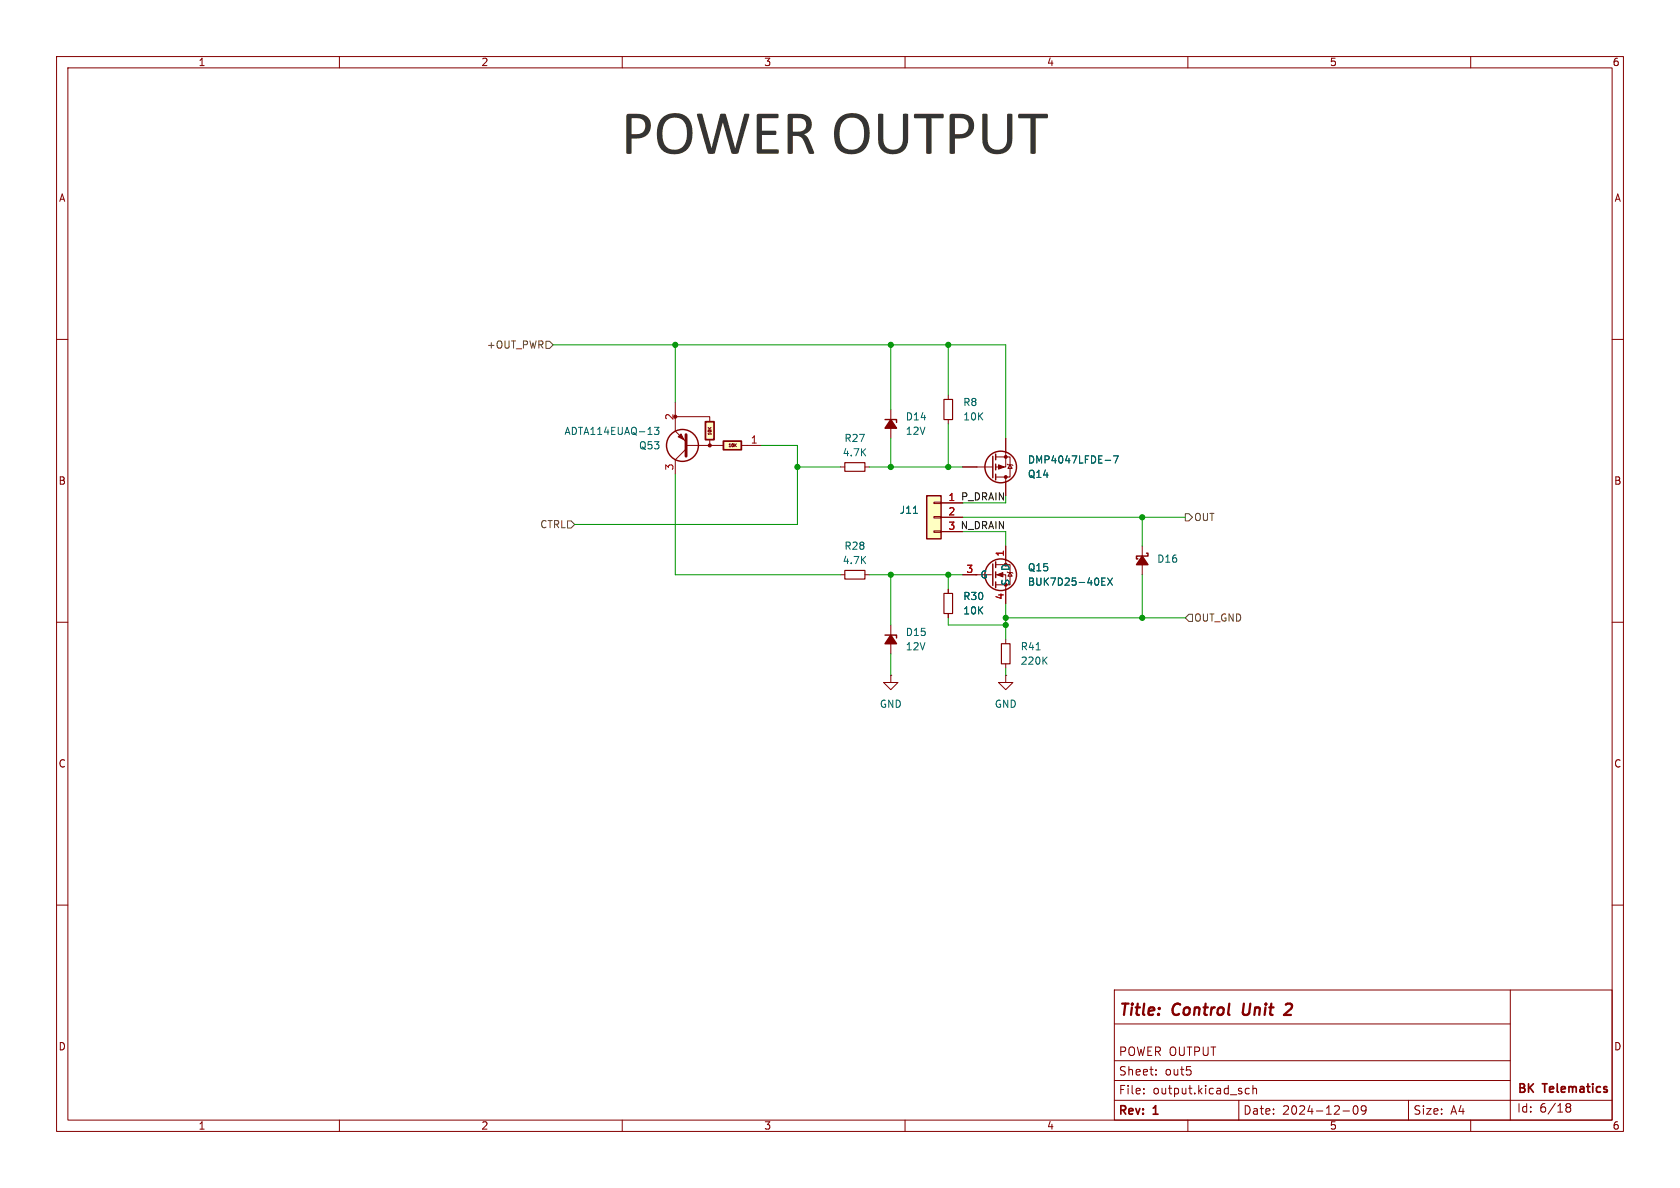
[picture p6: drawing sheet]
<svg xmlns="http://www.w3.org/2000/svg" width="297mm" height="210mm" viewBox="0 0 297 210" stroke-linecap="round" stroke-linejoin="round" font-family="sans-serif">
<g fill="none" stroke="#840000" stroke-width=".18">
<path d="M10 10h277v190h-277zM12 12h273v186h-273zM60 10v2M110 10v2M160 10v2M210 10v2M260 10v2M10 60h2M167.6 69.9v.7M167.6 74.2v.7M285 60h2M148.6 82.6h.8"/>
<path d="M152.9 82.6h.8M176 99.8h2.6v3.6h-2.6M177.8 96.5v3.3M10 110h2M170.2 101.6h5.1M176 101.6h1.8v5.1M178.6 101.2l.3 .7h-.7zM285 110h2M10 160h2M197 175h88v23h-88zM267 175v23M285 160h2"/>
<path d="M60 198v2M110 198v2M160 198v2M197 194.5h88M197 191h70M197 187.5h70M197 181h70M202.2 193.2v.2M202.2 192.4v.2M204.4 189.9v.1M204.4 189.1v.2M210 198v2"/>
<path d="M219 194.5v3.5M220.9 192.4h-.5l-.3 .3v.4l.2 .2h.6M221.5 192.5l.2-.1h.4v1M221.5 191.9v1.5M237.4 196.4h1.2M239.4 195.6l.2-.1a.81 .81 0 0 1 .6 .6 .81 .81 0 0 1-.3 .8l-.2 .1a.81 .81 0 0 1-.3-1.4zM241.5 196.1l-.3 .3h-.3l-.3-.3 .2-.6h.4l.2 .1a.99 .99 0 0 1-.3 1.4h-.3M249 194.5v3.5M260 198v2M276.8 195.5l.3 .2M276.8 195.4l.3-.3 .4 .1 .2 .3-.3 .2M277.1 195.7h.3"/>
<path d="M277.1 195.7l-.3 .3M277.4 195.7l.3 .3-.2 .5-.4 .1-.3-.3"/>
</g>
<path d="M219.9 177.4l-.2 1.6 .3 .4M228.1 177.4h-.5l-.3 .2M228.3 178.3l-1.3 1.1h1.2" fill="none" stroke="#840000" stroke-width=".4"/>
<path d="M166.9 70.6h1.5v3.6h-1.5zM149.4 81.8h3.5v1.5h-3.5z" fill="none" stroke="#840000" stroke-width=".2"/>
<g fill="none" stroke="#840000" stroke-width=".25">
<path d="M175.5 99.7v3.8M176 99.3v1M176 101.1v1M176 102.9v1"/>
<circle cx="176.9" cy="101.6" r="2.79"/>
</g>
<path d="M176.3 101.6l1-.4v.8z" fill="#840000" stroke="#840000" stroke-width=".18"/>
<path d="M194.8 102.8h.4M194.8 103.4h.6M194.8 102.2h.6M195.8 102.2l.9 1.2M196.7 102.2l-.9 1.2" fill="none" stroke="#006464" stroke-width=".18"/>
<g fill="#ffffc2">
<path d="M127.9 78h3.2v1.5h-3.2z"/>
<path d="M124.7 74.5h1.5v3.2h-1.5z"/>
</g>
<g fill="#840000" stroke="#840000" stroke-width=".18">
<path d="M120.4 76.7l.5 1-1-.5z"/>
<circle cx="125.5" cy="78.7" r=".27"/>
</g>
<g fill="none" stroke="#840000" stroke-width=".18">
<path d="M119.4 73.7h6.1v.7M119.4 71.1v5.1l1.9 1.9M121.3 79.4l-1.9 1.9v2.5M121.4 78.7h6.4M125.2 75.8h.5M125.2 75.6l.3 .2M125.2 76.1v.2M125.5 77.7v1M125.7 76.7h-.4M125.7 75.6l-.3 .2M129 78.5v.5M129.5 78.5h.1"/>
<path d="M129.9 78.5v.5M130 78.7l.2 .3M130.2 78.5l-.3 .2M131.1 78.7h3.5M157.5 72.4v5.1M201.9 96.5v5.1M148.6 101.6h.8M152.9 101.6h.8M157.5 119.4v1.3h1.2l-1.2 1.2-1.3-1.2h1.3M157.5 119.4h.1M157.5 110.5v5.1M167.6 104.1v.8"/>
<path d="M167.6 108.5v.7M177.8 119.4v1.3h1.3l-1.3 1.2-1.3-1.2h1.3M177.8 119.4h.1"/>
</g>
<path d="M124.7 74.5h1.5v3.2h-1.5zM127.9 78h3.2v1.5h-3.2z" fill="none" stroke="#840000" stroke-width=".3"/>
<path d="M121.3 76.8v3.8" fill="none" stroke="#840000" stroke-width=".51"/>
<g fill="none" stroke="#840000" stroke-width=".25">
<path d="M156.5 74.2h2v.5M202.7 97.8h.2v.5h-2v.5h.3M156.5 112.3h2v.5"/>
<circle cx="120.6" cy="78.7" r="2.82"/>
</g>
<path d="M115.7 75.5h.8l-.4 .5 .3 .1v.6l-.2 .1-.5-.1" fill="none" stroke="#006464" stroke-width=".18"/>
<g fill="#840000" stroke="#840000" stroke-width=".25">
<path d="M157.5 74.2l1 1.5h-2z"/>
<path d="M201.9 98.3l1 1.5h-2z"/>
<path d="M157.5 112.3l1 1.5h-2z"/>
</g>
<path d="M149.4 100.8h3.5v1.6h-3.5zM166.9 104.9h1.5v3.6h-1.5z" fill="none" stroke="#840000" stroke-width=".2"/>
<path d="M163.8 87.6h2.6v7.7h-2.6z" fill="#ffffc2"/>
<g fill="none" stroke="#840000" stroke-width=".25">
<path d="M163.8 87.6h2.6v7.7h-2.6zM175.5 80.6v3.9M176 80.3v1M176 82v1.1M176 83.8v1"/>
<circle cx="176.9" cy="82.5" r="2.79"/>
</g>
<g fill="none" stroke="#840000" stroke-width=".18">
<path d="M177.8 77.5v5.1h-1.8M165.1 88.8h1.3v.2h-1.3zM165.1 91.3h1.3v.3h-1.3zM165.1 93.9h1.3v.2h-1.3zM166.4 88.9h3.8M166.4 91.4h3.8M166.4 94h3.8M170.2 82.6h5.3M176 80.8h2.6v3.5h-2.6M177.8 84.3v3.3M177.8 96.5v2.6M178.1 82l.1 .2h.7l.2 .1"/>
<path d="M178.6 82.2l.3 .6h-.7zM167.6 104.1v.8M167.6 108.5v.7M170.2 101.6h2.5M177.8 104.1v2.6M177.8 113v.8M177.8 117.3v.8"/>
</g>
<path d="M161.5 90.7h.7M195.4 81.4h1M196.8 80.6h.9l-.6 1.3M183.2 114.9h.7M184.6 116.7l.5 .7M185.1 116.1l-.7 .8M194.8 102.8h.4M194.8 103.4h.6M194.8 102.2h.6M195.8 102.2l.9 1.2M196.7 102.2l-.9 1.2" fill="none" stroke="#006464" stroke-width=".18"/>
<g fill="#840000" stroke="#840000" stroke-width=".18">
<path d="M176.5 82.2l1 .4-1 .3z"/>
<circle cx="177.8" cy="84.3" r=".25"/>
<circle cx="177.8" cy="80.8" r=".25"/>
</g>
<path d="M177 113.8h1.6v3.5h-1.6z" fill="none" stroke="#840000" stroke-width=".2"/>
<path d="M96.5 60.3h.7l.6 .7-.6 .6h-.7zM100.3 92.1h.7l.6 .6-.6 .6h-.7zM209.5 90.8h.7l.6 .6-.6 .7h-.7zM210.2 108.6h.6v1.3h-.6l-.7-.7z" fill="none" stroke="#725600" stroke-width=".18"/>
<g fill="none" stroke="#009600" stroke-width=".18">
<path d="M97.8 61h80v16.5M119.4 61v10.1M134.6 78.7h6.4v14h-39.4M157.5 61v11.4M157.5 77.5v5.1M167.6 61v8.9M167.6 74.9v7.7M119.4 83.8v17.8h29.2M141 82.6h7.6M153.7 82.6h16.5M170.2 94h7.6v2.5M170.2 91.4h39.3"/>
<path d="M170.2 88.9h7.6M201.9 91.4v5.1M153.7 101.6h16.5M157.5 101.6v8.9M157.5 115.6v3.8M167.6 101.6v2.5M167.6 109.2v1.3h10.2M177.8 106.7v6.3M177.8 118.1v1.3M177.8 109.2h31.7M201.9 101.6v7.6"/>
</g>
<g fill="#009600" stroke="#009600" stroke-width=".18">
<circle cx="157.5" cy="61" r=".46"/>
<circle cx="119.4" cy="61" r=".46"/>
<circle cx="167.6" cy="61" r=".46"/>
<circle cx="141" cy="82.6" r=".46"/>
<circle cx="167.6" cy="82.6" r=".46"/>
<circle cx="157.5" cy="82.6" r=".46"/>
<circle cx="177.8" cy="110.5" r=".46"/>
<circle cx="177.8" cy="109.2" r=".46"/>
<circle cx="201.9" cy="91.4" r=".46"/>
<circle cx="157.5" cy="101.6" r=".46"/>
<circle cx="167.6" cy="101.6" r=".46"/>
<circle cx="201.9" cy="109.2" r=".46"/>
</g>
<text font-size="11.1" fill="#343434" x="109.8" y="29.5">POWEROUTPUT</text>
<g font-size="2.8" fill="#840000">
<text x="197.7" y="180.1">Title:</text>
<text x="207.3" y="180.1">Control</text>
<text x="220.5" y="180.1">Unit</text>
<text x="228.8" y="180.1">2</text>
</g>
<g font-size="2.1" fill="#840000">
<text x="197.7" y="190.3">Sheet:</text>
<text x="197.7" y="186.9">POWER OUTPUT</text>
<text x="205.9" y="190.3">out5</text>
<text x="197.6" y="197.5">Rev:</text>
<text x="197.7" y="193.7">File:</text>
<text x="203.8" y="193.7">output.kicad_sch</text>
<text x="204" y="197.5">1</text>
<text x="219.7" y="197.3">Date:</text>
<text x="226.7" y="197.3">2024-12-09</text>
<text x="249.8" y="197.3">Size:</text>
<text x="256.4" y="197.3">A4</text>
<text x="268.1" y="196.9">Id:</text>
<text x="268.2" y="193.6">BK</text>
<text x="272.2" y="196.9">6/18</text>
<text x="272.9" y="193.6">Telematics</text>
</g>
<g font-size="1.8" fill="#840000">
<text x="35" y="11.9">1</text>
<text x="85" y="11.9">2</text>
<text x="135" y="11.9">3</text>
<text x="185" y="11.9">4</text>
<text x="235" y="11.9">5</text>
<text x="285" y="11.9">6</text>
<text x="10.3" y="35.9">A</text>
<text x="285.3" y="35.9">A</text>
<text x="10.3" y="85.9">B</text>
<text x="285.3" y="85.9">B</text>
<text x="10.3" y="135.9">C</text>
<text x="285.3" y="135.9">C</text>
<text x="10.3" y="185.9">D</text>
<text x="285.3" y="185.9">D</text>
<text x="35" y="199.9">1</text>
<text x="85" y="199.9">2</text>
<text x="135" y="199.9">3</text>
<text x="185" y="199.9">4</text>
<text x="235" y="199.9">5</text>
<text x="285" y="199.9">6</text>
</g>
<g font-size="1.8" fill="#725600">
<text x="86" y="61.8">+OUT_PWR</text>
<text x="95.4" y="93.6">CTRL</text>
<text x="211" y="92.3">OUT</text>
<text x="211" y="110.1">OUT_GND</text>
</g>
<g font-size="1.8" fill="#006464">
<text x="170.2" y="72">R8</text>
<text x="99.7" y="77.1">ADTA114EUAQ-13</text>
<text x="160" y="74.5">D14</text>
<text x="160" y="77.1">12V</text>
<text x="170.2" y="74.5">10K</text>
<text x="112.9" y="79.6">Q53</text>
<text x="148.9" y="80.9">4.7K</text>
<text x="149.2" y="78.3">R27</text>
<text x="181.6" y="82.1">DMP4047LFDE-7</text>
<text x="181.6" y="84.7">Q14</text>
<text x="159" y="91">J11</text>
<text x="148.9" y="99.9">4.7K</text>
<text x="149.2" y="97.4">R28</text>
<text x="178.7" y="101" transform="rotate(-90 178.7 101)">D</text>
<text x="181.6" y="101.2">Q15</text>
<text x="204.5" y="99.7">D16</text>
<text x="170.2" y="106.3">R30</text>
<text x="173.2" y="102.5">G</text>
<text x="178.7" y="103.6" transform="rotate(-90 178.7 103.6)">S</text>
<text x="181.6" y="103.7">BUK7D25-40EX</text>
<text x="160" y="112.6">D15</text>
<text x="170.2" y="108.8">10K</text>
<text x="160" y="115.2">12V</text>
<text x="180.3" y="117.7">220K</text>
<text x="180.3" y="115.2">R41</text>
<text x="155.4" y="125.3">GND</text>
<text x="175.8" y="125.3">GND</text>
</g>
<g font-size="1.8" fill="#a90000">
<text x="119.1" y="74.4" transform="rotate(-90 119.1 74.4)">2</text>
<text x="119.1" y="83.3" transform="rotate(-90 119.1 83.3)">3</text>
<text x="132.6" y="78.5">1</text>
<text x="167.6" y="88.6">1</text>
<text x="167.6" y="91.2">2</text>
<text x="167.6" y="93.7">3</text>
<text x="170.7" y="101.3">3</text>
<text x="177.5" y="98.5" transform="rotate(-90 177.5 98.5)">1</text>
<text x="177.5" y="106.1" transform="rotate(-90 177.5 106.1)">4</text>
</g>
<text font-size="1.8" fill="#009600" x="169.8" y="88.6">P_DRAIN</text>
<text font-size="1.8" fill="#0f0f0f" x="167.6" y="93.7">3 N_DRAIN</text>
<g font-size=".7" fill="#840000">
<text x="126" y="77.1" transform="rotate(-90 126 77.1)">10K</text>
<text x="128.6" y="79.2">10K</text>
</g>
</svg>
